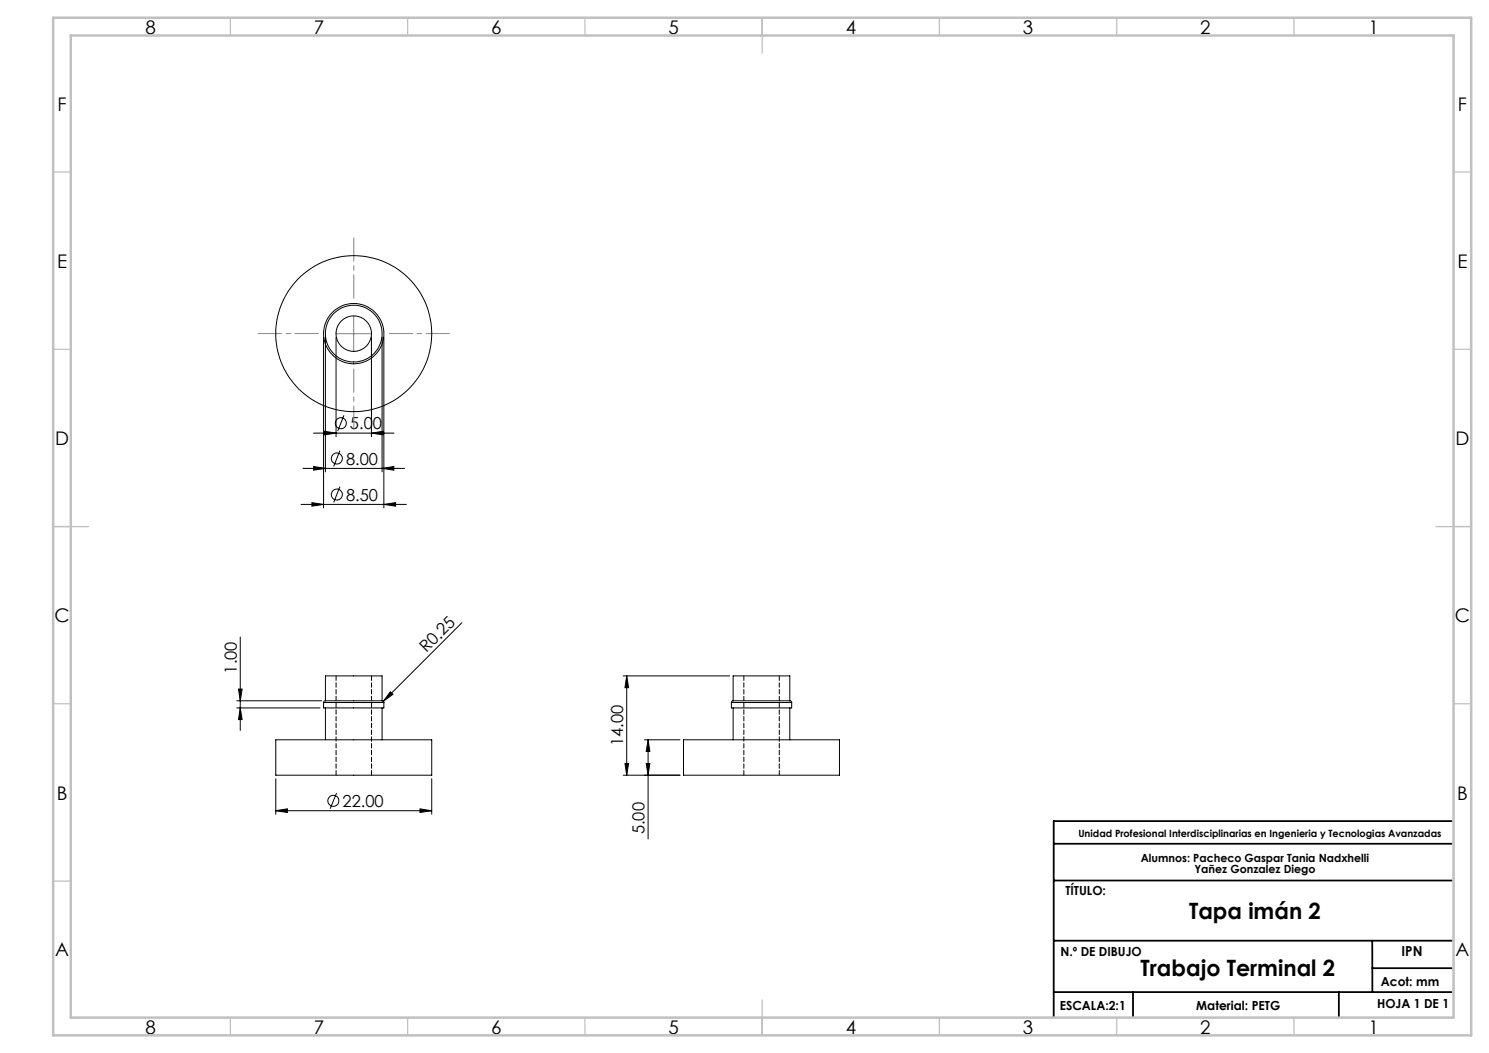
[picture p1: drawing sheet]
<svg xmlns="http://www.w3.org/2000/svg" width="420mm" height="297mm" viewBox="0 0 420 297" stroke-linecap="round" stroke-linejoin="round" font-family="sans-serif">
<g fill="none" stroke="#000" stroke-width=".28">
<path d="M91.3 95.1v48.2M91.8 95.1v38M94.8 95.1v28.1M104.8 95.1v28.1M107.8 95.1v38M108.3 95.1v48.2M97 117.2l-1.8 4.4M85.4 132.1h28.7M88.4 122.2h22.7M88.5 131.6l3.3 .5-3.3 .5zM91.5 121.6l3.3 .6-3.3 .5zM95.9 137.3l-1.8 4.4"/>
<path d="M95.9 127.1l-1.8 4.4M104.8 122.2l3.3-.6v1.1zM107.8 132.1l3.3-.5v1zM84.9 142.3h29.7M88 141.8l3.3 .5-3.3 .5zM108.3 142.3l3.3-.5v1zM67.8 179.7v26.3M130.3 175.6l-22.2 22.2M66.8 199.7h23.5M66.8 197.7h24M67.3 194.3h1l-.5 3.4zM67.8 199.7l.5 3.2h-1z"/>
<path d="M91.3 198.2v1.5h17v-1.5M91.3 198.2h17M91.8 197.7l-.5 .5M91.8 197.7h16M91.8 197.7v-7.1h16v7.1M91.8 199.7v9M107.8 197.7l.4 .2 .1 .3M107.8 199.7v9M108.1 197.8l-.3 .4M110.1 195.1l.7 .7-2.7 2zM175.8 190.6h30M176.8 190.6v28"/>
<path d="M176.8 190.6l.5 3.4h-1zM206.3 198.2v1.5h17v-1.5M206.3 198.2h17M206.8 197.7h-.3l-.2 .5M206.8 197.7h16M206.8 197.7v-7.1h16v7.1M206.8 199.7v9M222.8 197.7l.5 .5M222.8 199.7v9M77.8 208.7h44v9.9h-44zM77.8 219.6v10.1M121.8 219.6v10.1"/>
<path d="M175.8 218.6h16M176.3 215.4h1l-.5 3.2zM181.8 208.7h10M182.3 215.4h1l-.5 3.2zM182.8 208.7l.5 3.2h-1zM182.8 208.7v27.9M192.8 208.7h44v9.9h-44zM77.8 228.7l3.3-.6v1.1zM77.8 228.7h44M94.9 223.7l-1.8 4.4M118.5 228.1l3.3 .6-3.3 .5z"/>
<circle cx="99.8" cy="94.1" r="22"/>
<circle cx="99.8" cy="94.1" r="5"/>
<circle cx="99.8" cy="94.1" r="8.5"/>
<circle cx="99.8" cy="94.1" r="8"/>
<circle cx="96.1" cy="119.4" r="1.55"/>
<circle cx="95" cy="139.5" r="1.56"/>
<circle cx="95" cy="129.3" r="1.55"/>
<circle cx="94" cy="225.9" r="1.55"/>
</g>
<path d="M89.8 94.1h-17M99.8 84.1v-17M109.8 94.1h17M99.8 104.1v17" fill="none" stroke="#808080" stroke-width=".28" stroke-dasharray="15.2 1.3 1.3 1.3" stroke-dashoffset="8.6"/>
<path d="M94.8 94.1h10M99.8 89.1v10" fill="none" stroke="#808080" stroke-width=".28"/>
<path d="M297.2 238h112.3M409.5 231.6h-112.3v55.2M297.2 248.4h112.3M297.2 279.8h112.3M297.2 265.3h112.3M319.6 279.8v7M377.6 279.9v7M387.1 265.3v14.5M387.1 273.1h22.4" fill="none" stroke="#000" stroke-width=".5"/>
<g fill="none" stroke="#c0c0c0" stroke-width=".35">
<path d="M65 5v5M115 5v5M165 5v5M215 5v10M265 5v5M315 5v5M365 5v5M15 48.5h5M410 48.5h5M15 98.5h5M410 98.5h5M15 148.5h10"/>
<path d="M405 148.5h10M15 198.5h5M410 198.5h5M15 248.5h5M65 287v5M115 287v5M165 287v5M215 282v10M265 287v5M315 287v5M365 287v5"/>
</g>
<path d="M15 5h400v287h-400zM20 10h390v277h-390z" fill="none" stroke="#c0c0c0" stroke-width=".7"/>
<g fill="#000">
<path d="M110.1 195.1l.7 .7-2.7 2z"/>
<path d="M88 141.8l3.3 .5-3.3 .5zM108.3 142.3l3.3-.5v1zM88.5 131.6l3.3 .5-3.3 .5zM107.8 132.1l3.3-.5v1zM91.5 121.6l3.3 .6-3.3 .5zM104.8 122.2l3.3-.6v1.1z"/>
<path d="M67.8 199.7l.5 3.2h-1zM67.3 194.3h1l-.5 3.4zM176.3 215.4h1l-.5 3.2zM176.8 190.6l.5 3.4h-1z"/>
<path d="M182.8 208.7l.5 3.2h-1zM182.3 215.4h1l-.5 3.2z"/>
<path d="M118.5 228.1l3.3 .6-3.3 .5zM77.8 228.7l3.3-.6v1.1z"/>
</g>
<path d="M94.8 190.6v28M209.8 190.6v28M104.8 218.6v-28M219.8 218.6v-28" fill="none" stroke="#000" stroke-width=".28" stroke-dasharray="1.3 .6"/>
<path d="M91.3 198.1h17M206.3 198.1h17" fill="none" stroke="#000" stroke-width=".28" stroke-dasharray="1.3 .6" stroke-dashoffset=".7"/>
<g font-size="6.3">
<text x="335.4" y="259.1">Tapa imán 2</text>
<text x="321.7" y="275.4">Trabajo Terminal 2</text>
</g>
<g font-size="5.3">
<text x="41" y="9.5">8</text>
<text x="88.5" y="9.5">7</text>
<text x="138.5" y="9.5">6</text>
<text x="188.5" y="9.5">5</text>
<text x="238.5" y="9.5">4</text>
<text x="288.5" y="9.5">3</text>
<text x="338.5" y="9.5">2</text>
<text x="386" y="9.5">1</text>
<text x="16.2" y="31.3">F</text>
<text x="411.2" y="31.3">F</text>
<text x="16.1" y="75.5">E</text>
<text x="411.1" y="75.5">E</text>
<text x="15.5" y="125.5">D</text>
<text x="410.5" y="125.5">D</text>
<text x="15.4" y="175.5">C</text>
<text x="410.4" y="175.5">C</text>
<text x="16" y="225.5">B</text>
<text x="411" y="225.5">B</text>
<text x="15.5" y="269.8">A</text>
<text x="410.5" y="269.8">A</text>
<text x="41" y="291.5">8</text>
<text x="88.5" y="291.5">7</text>
<text x="138.5" y="291.5">6</text>
<text x="188.5" y="291.5">5</text>
<text x="238.5" y="291.5">4</text>
<text x="288.5" y="291.5">3</text>
<text x="338.5" y="291.5">2</text>
<text x="386" y="291.5">1</text>
</g>
<g font-size="4.7">
<text x="98.7" y="121.1">5.00</text>
<text x="97.6" y="131">8.00</text>
<text x="97.6" y="141.2">8.50</text>
<text x="120.3" y="184.2" transform="rotate(-45 120.3 184.2)">R0.25</text>
<text x="66.8" y="190" transform="rotate(-90 66.8 190)">1.00</text>
<text x="175.8" y="210.5" transform="rotate(-90 175.8 210.5)">14.00</text>
<text x="96.6" y="227.6">22.00</text>
<text x="181.8" y="235.3" transform="rotate(-90 181.8 235.3)">5.00</text>
</g>
<text font-size="3.9" x="395.3" y="269.6">IPN</text>
<g font-size="3.5">
<text x="300.5" y="252.4">TÍTULO:</text>
<text x="299.1" y="269.6">N.º DE DIBUJO</text>
<text x="389.5" y="278">Acot: mm</text>
<text x="298.9" y="285">ESCALA:2:1</text>
<text x="337.4" y="285">Material: PETG</text>
<text x="388.4" y="284.3">HOJA 1 DE 1</text>
</g>
<g font-size="3.2">
<text x="321.8" y="243.1">Alumnos: Pacheco Gaspar Tania Nadxhelli</text>
<text x="336.9" y="246.3">Yañez Gonzalez Diego</text>
</g>
<text font-size="2.8" x="304.2" y="236.1">Unidad Profesional Interdisciplinarias en Ingenieria y Tecnologias Avanzadas</text>
</svg>
